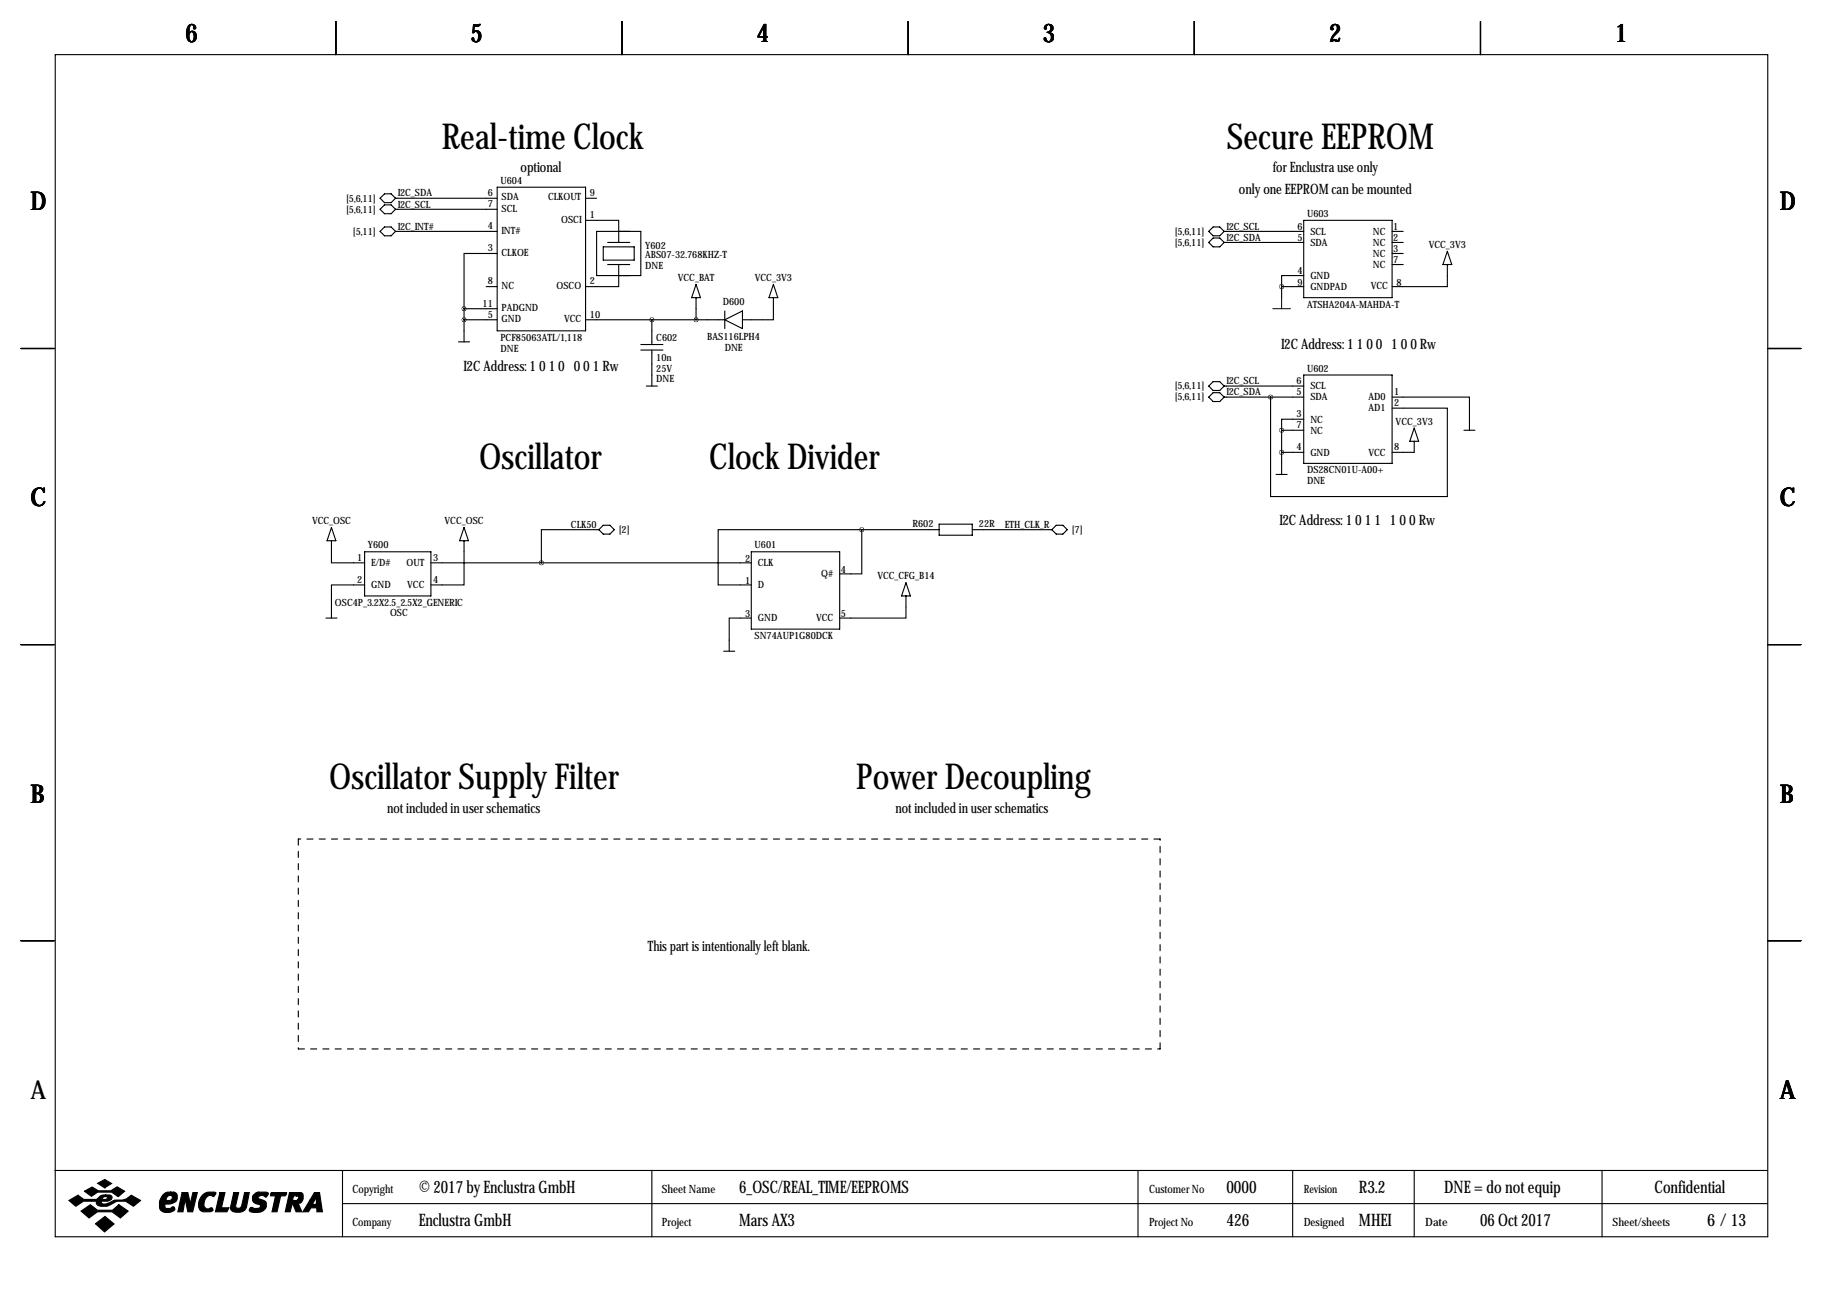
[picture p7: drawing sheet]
<svg xmlns="http://www.w3.org/2000/svg" width="419mm" height="297mm" viewBox="0 0 419 297" stroke-linecap="round" stroke-linejoin="round" font-family="sans-serif">
<g fill="none" stroke="#000" stroke-width=".25">
<path d="M12.7 12.6h393.7v271.7h-393.7zM77.2 4.9v7.7M143 4.9v7.7M208.8 4.9v7.7M274.6 4.9v7.7M340.4 4.9v7.7M87.4 53.2l1-1h1.5l1 1-1 1h-1.5zM87.4 45.6l1-1h1.5l1 1-1 1h-1.5zM87.4 48.1l1-1h1.5l1 1-1 1h-1.5zM90.9 53.2h23.4M90.9 45.6h23.4M90.9 48.1h23.4"/>
<path d="M114.3 58.3h-7.6v12.7M114.3 43h20.3v33.1h-20.3zM134.6 50.7h7.6v5M134.6 45.6h2.6M137.2 53.2h10.1v10.2h-10.1zM138.7 56.8h7.1v3h-7.1zM139.7 55.7h5.1M277.9 55.7l1-1h1.5l1 1-1 1.1h-1.5zM277.9 53.2l1-1h1.5l1 1-1 1h-1.5zM281.4 53.2h18.3M281.4 55.7h18.3M299.7 50.7h20.3v17.7h-20.3z"/>
<path d="M320 53.2h2.6M320 55.7h2.6M320 58.3h2.6M332.7 57.8l1.1 3h-2.1zM105.4 78.6h2.5M106.7 71h7.6M106.7 73.5h7.6M106.7 71v7.6M111.8 65.9h2.5M134.6 73.5h32M139.7 60.8h5.1M142.2 60.8v5.1h-7.6"/>
<path d="M147.3 79.2h5.1M149.9 73.5v5.7M160 65.4l1 3h-2zM160 68.4v5.1M166.6 71.5v4.1M166.6 73.5l4.1-2v4.1zM177.8 68.4v5.1h-7.1M177.8 65.4l1 3h-2zM294.6 65.9h5.1M294.6 65.9v2.5M299.7 63.4h-5.1v2.5M320 60.8h2.6"/>
<path d="M332.7 60.8v5.1h-12.7M4.8 80.1h7.6M147.3 80.5h5.1M148.6 88.8h2.5M149.9 80.5v8.3M277.9 91.3l1-1h1.5l1 1-1 1h-1.5zM277.9 88.8l1-1.1h1.5l1 1.1-1 1h-1.5zM281.4 88.8h18.3M281.4 91.3h18.3M292.1 91.3v22.9h40.6v-20.4h-12.7M294.6 98.9h5.1M294.6 98.9v10.2"/>
<path d="M299.7 96.4h-5.1v2.5M299.7 86.2h20.3v20.3h-20.3zM320 91.3h17.8v7.6M325.1 98.4l1 3.1h-2zM336.5 98.9h2.6M406.4 80.1h7.6M293.4 109.1h2.5M294.6 104h5.1M325.1 101.5v2.5h-5.1M76.2 124.3v5.1h7.6M76.2 121.3l1 3h-2zM83.8 134.5h-7.6v7.6"/>
<path d="M83.8 126.9h15.3v10.1h-15.3zM99.1 129.4h73.6M106.7 124.3v10.2h-7.6M106.7 121.3l1 3h-2zM137.7 121.8h-13.2v7.6M138.7 120.8h1.5l1 1-1 1h-1.5l-1-1zM172.7 126.9h20.3v17.7h-20.3zM198.1 121.8h-33v12.7h7.6M198.1 121.8v10.1h-5.1M198.1 121.8h17.8M208.3 137v5.1h-15.3M208.3 134l1 3h-2z"/>
<path d="M215.9 120.5h7.6v2.5h-7.6zM223.5 121.8h18.3M241.8 121.8l1-1h1.5l1.1 1-1.1 1h-1.5zM4.8 148.2h7.6M74.9 142.1h2.6M166.4 149.7h2.5M172.7 142.1h-5.1v7.6M406.4 148.2h7.6M4.8 216.3h7.6M406.4 216.3h7.6M12.6 269.1h393.7M78.7 269.1v15.2"/>
<path d="M78.7 276.7h327.6M149.9 269.1v15.2M261.6 269.1v15.2M297.2 269.1v15.2M325.1 269.1v15.2M368.3 269.1v15.2"/>
</g>
<g fill="#000" stroke="#000" stroke-width=".25">
<path d="M15.8 276l2.1-1.2 1.4 1h2.8l.3-.2a1.77 1.77 0 0 1 1.9-.9v.4l-.6 .2-.2 .5h.9l.3-.6-.4-.1v-.4h.9a.59 .59 0 0 1 .6 .7l-.2 .4-.8 .4h-1.4l-.1 .1 .1 .4a3.2 3.2 0 0 0 2.7-.7l.3-.1a4 4 0 0 0 3.8-1.1l2.1 1.2-1.6 1.3a4 4 0 0 0-5.5-.2 2.66 2.66 0 0 1-2.9-.2l-.1-.7h-3l-1.8 1.1zM19.4 273.9l1.8-1 1.4 .9h2.9l1.4-.9 1.8 1-1.5 1.2-1.5-1h-3.2l-1.5 .9zM22.5 272l1.6-.8 1.6 .9-1.6 1zM18.6 278.4l2.2-1.4 1.6 1.2h3.5l1.4-1.2 2.2 1.4-1.8 1.6-1.9-1.4h-3.4l-1.9 1.4zM37.4 274.7a1.75 1.75 0 0 1 1.8-.6v.7a.82 .82 0 0 0-.8 1.2h.6a.6 .6 0 0 0 .6-.5 .6 .6 0 0 0-.4-.7v-.7h.8l.5 .3a1.61 1.61 0 0 1 0 1.7 1.61 1.61 0 0 1-1.5 .7h-1v.9l.2 .1h.9l.7-.4 .4 .4a1.06 1.06 0 0 1-1.3 1 1.82 1.82 0 0 1-2.2-1.1 3.5 3.5 0 0 1 .7-3zM41.9 274.2h1.3l.5 2.6 .6-2.6h1.1l-1.1 4.4h-1.1l-.6-2.9-.5 2.9h-1.2zM46.7 274.6a2.78 2.78 0 0 1 2.9-.4l-.4 .9a1.32 1.32 0 0 0-2.1 .8l-.2 .8a.98 .98 0 0 0 1.1 1.2 .55 .55 0 0 1 .6-.2 .55 .55 0 0 1 .4 .6l-.7 .3-1.8-.1a1.79 1.79 0 0 1-.8-2.3zM50.5 274.2h1.2l-.8 3.5h1.7l-.4 .9h-2.7zM53.7 274.2h1.2l-.7 3.1a.73 .73 0 0 0 .7 .5 .73 .73 0 0 0 .7-.6l.6-3h1.1l-.7 3.4a2.28 2.28 0 0 1-3.6 .4v-.4zM58.3 274.7l.8-.6h2.1l.5 .2v.2l-.6 .7a.96 .96 0 0 0-1-.4 .96 .96 0 0 0-.8 .6l1.7 .8a1.71 1.71 0 0 1-.1 1.8 1.71 1.71 0 0 1-1.7 .8l-1.4-.2a.51 .51 0 0 1-.4-.7 .51 .51 0 0 1 .8-.2l1 .1a.52 .52 0 0 0 .6-.2 .52 .52 0 0 0-.2-.7 1.39 1.39 0 0 1-1.4-.6 1.39 1.39 0 0 1 .1-1.6zM62.2 274.4l.2-.2h3.5l-.1 .4-.3 .3h-1l-.8 3.7h-1.2l.8-3.7h-1.1zM66.5 274.2h1.7v.7h-.7l-.2 1.1h.9l.3-.3a.44 .44 0 0 0 .1-.5 .44 .44 0 0 0-.4-.3v-.7h1l.3 .2 .2 .3v.9a1.03 1.03 0 0 1-1.2 1l.9 2h-1.3l-.8-1.8h-.1l-.5 1.8h-1.1z"/>
<path d="M72.3 274.2h1.2l.6 4.4h-1.3v-.9h-1.3l-.6 .9h-1.3l1.7-2.7h1l-.4 .8 .2 .2h.4l.2-.2v-1.5l-.4 .7h-1zM21.9 281.3l2.2-1.6 2.1 1.7-2.2 1.8z"/>
</g>
<path d="M68.6 192.9v48.3M266.7 192.9h-198.1M68.6 241.2h198.1M266.7 241.2v-48.3" fill="none" stroke="#000" stroke-width=".25" stroke-dasharray="1.4 1.4"/>
<path d="M292.6 71h4.1M294.6 68.4v2.6" fill="none" stroke="#000" stroke-width=".23"/>
<path d="M294.6 104a.05 .05 0 0 0 .1 0 .05 .05 0 0 0-.1 0zM294.6 98.9a.05 .05 0 0 0 .1 0 .05 .05 0 0 0-.1 0zM198.1 121.8a.05 .05 0 0 0 .1 0 .05 .05 0 0 0-.1 0zM294.6 65.9a.05 .05 0 0 0 .1 0 .05 .05 0 0 0-.1 0zM149.8 73.5a.05 .05 0 0 0 .1 0 .05 .05 0 0 0-.1 0zM106.6 71a.05 .05 0 0 0 .1 0 .05 .05 0 0 0-.1 0zM106.6 73.5a.05 .05 0 0 0 .1 0 .05 .05 0 0 0-.1 0zM160 73.5a.05 .05 0 0 0 .1 0 .05 .05 0 0 0-.1 0zM124.4 129.4a.05 .05 0 0 0 .1 0 .05 .05 0 0 0-.1 0z" fill="#000" stroke="#000" stroke-width="1"/>
<g font-size="8.2">
<text x="101.5" y="34.1">Real-time Clock</text>
<text x="282" y="34.1">Secure EEPROM</text>
<text x="110.1" y="107.8">Oscillator</text>
<text x="163.1" y="107.8">Clock Divider</text>
<text x="75.7" y="181.5">Oscillator Supply Filter</text>
<text x="196.8" y="181.5">Power Decoupling</text>
</g>
<g font-size="5.9">
<text x="42.7" y="9.8">6</text>
<text x="108.2" y="9.8">5</text>
<text x="174" y="9.8">4</text>
<text x="239.8" y="9.8">3</text>
<text x="305.6" y="9.8">2</text>
<text x="371.3" y="9.8">1</text>
<text x="7" y="48.4">D</text>
<text x="409.2" y="48.4">D</text>
<text x="7" y="116.4">C</text>
<text x="409.2" y="116.4">C</text>
<text x="7" y="184.5">B</text>
<text x="409.2" y="184.5">B</text>
<text x="7" y="252.6">A</text>
<text x="409.2" y="252.6">A</text>
</g>
<g font-size="4">
<text x="96.3" y="274.2">© 2017 by Enclustra GmbH</text>
<text x="169.9" y="274.2">6_OSC/REAL_TIME/EEPROMS</text>
<text x="281.9" y="274.2">0000</text>
<text x="312.4" y="274.2">R3.2</text>
<text x="332" y="274.2">DNE = do not equip</text>
<text x="380.4" y="274.2">Confidential</text>
<text x="96.3" y="281.8">Enclustra GmbH</text>
<text x="169.9" y="281.8">Mars AX3</text>
<text x="281.9" y="281.8">426</text>
<text x="312.4" y="281.8">MHEI</text>
<text x="340.3" y="281.8">06 Oct 2017</text>
<text x="392.5" y="281.8">6 / 13</text>
</g>
<g font-size="3.3">
<text x="119.7" y="39.5">optional</text>
<text x="292.6" y="39.5">for Enclustra use only</text>
<text x="284.8" y="44.6">only one EEPROM can be mounted</text>
<text x="294.5" y="80.1">I2C Address: 1 1 0 0 1 0 0 Rw</text>
<text x="106.6" y="85.2">I2C Address: 1 0 1 0 0 0 1 Rw</text>
<text x="294.1" y="120.8">I2C Address: 1 0 1 1 1 0 0 Rw</text>
<text x="89" y="186.8">not included in user schematics</text>
<text x="205.8" y="186.8">not included in user schematics</text>
<text x="148.9" y="218.6">This part is intentionally left blank.</text>
</g>
<g font-size="2.6">
<text x="81" y="274.2">Copyright</text>
<text x="152.1" y="274.2">Sheet Name</text>
<text x="264.2" y="274.2">Customer No</text>
<text x="299.7" y="274.2">Revision</text>
<text x="81" y="281.8">Company</text>
<text x="152.1" y="281.8">Project</text>
<text x="264.2" y="281.8">Project No</text>
<text x="299.7" y="281.8">Designed</text>
<text x="327.7" y="281.8">Date</text>
<text x="370.7" y="281.8">Sheet/sheets</text>
</g>
<g font-size="2.3">
<text x="79.6" y="46.3">[5,6,11]</text>
<text x="91.4" y="45.2">I2C_SDA</text>
<text x="91.4" y="47.7">I2C_SCL</text>
<text x="112.1" y="45.1">6</text>
<text x="112.1" y="47.6">7</text>
<text x="115.1" y="42.3">U604</text>
<text x="115.3" y="46.1">SDA</text>
<text x="126" y="46.1">CLKOUT</text>
<text x="135.6" y="45.1">9</text>
<text x="79.6" y="48.9">[5,6,11]</text>
<text x="81.1" y="54">[5,11]</text>
<text x="91.4" y="52.8">I2C_INT#</text>
<text x="112.1" y="52.7">4</text>
<text x="115.3" y="48.6">SCL</text>
<text x="115.3" y="53.7">INT#</text>
<text x="129" y="51.2">OSCI</text>
<text x="135.6" y="50.2">1</text>
<text x="270.1" y="54">[5,6,11]</text>
<text x="281.9" y="52.8">I2C_SCL</text>
<text x="298.3" y="52.9">6</text>
<text x="300.5" y="49.9">U603</text>
<text x="301.2" y="54">SCL</text>
<text x="315.6" y="54">NC</text>
<text x="320.3" y="52.9">1</text>
<text x="112.1" y="57.8">3</text>
<text x="115.3" y="58.8">CLKOE</text>
<text x="148.3" y="57.3">Y602</text>
<text x="148.3" y="59.3">ABS07-32.768KHZ-T</text>
<text x="270.1" y="56.5">[5,6,11]</text>
<text x="281.9" y="55.3">I2C_SDA</text>
<text x="298.3" y="55.5">5</text>
<text x="301.2" y="56.5">SDA</text>
<text x="315.6" y="56.5">NC</text>
<text x="315.6" y="59">NC</text>
<text x="320.3" y="55.5">2</text>
<text x="320.3" y="58">3</text>
<text x="328.5" y="57">VCC_3V3</text>
<text x="112.1" y="65.4">8</text>
<text x="135.6" y="65.4">2</text>
<text x="148.3" y="61.8">DNE</text>
<text x="155.8" y="64.6">VCC_BAT</text>
<text x="173.5" y="64.6">VCC_3V3</text>
<text x="298.3" y="63.1">4</text>
<text x="298.3" y="65.6">9</text>
<text x="301.2" y="64.1">GND</text>
<text x="315.6" y="61.6">NC</text>
<text x="320.3" y="60.6">7</text>
<text x="321.1" y="65.6">8</text>
<text x="110.9" y="70.5">11</text>
<text x="115.3" y="66.4">NC</text>
<text x="115.3" y="71.5">PADGND</text>
<text x="128" y="66.4">OSCO</text>
<text x="166.2" y="70.2">D600</text>
<text x="300.5" y="70.7">ATSHA204A-MAHDA-T</text>
<text x="301.2" y="66.7">GNDPAD</text>
<text x="315.1" y="66.4">VCC</text>
<text x="112.1" y="73">5</text>
<text x="115.3" y="74">GND</text>
<text x="129.7" y="74">VCC</text>
<text x="135.6" y="73">10</text>
<text x="115.1" y="78.4">PCF85063ATL/1,118</text>
<text x="115.1" y="80.9">DNE</text>
<text x="150.9" y="78.3">C602</text>
<text x="150.9" y="82.9">10n</text>
<text x="162.6" y="78.1">BAS116LPH4</text>
<text x="166.6" y="80.6">DNE</text>
<text x="150.9" y="87.8">DNE</text>
<text x="150.9" y="85.5">25V</text>
<text x="270.1" y="89.5">[5,6,11]</text>
<text x="281.9" y="88.4">I2C_SCL</text>
<text x="298" y="88.3">6</text>
<text x="300.5" y="85.5">U602</text>
<text x="301.2" y="89.5">SCL</text>
<text x="270.1" y="92.1">[5,6,11]</text>
<text x="281.9" y="90.9">I2C_SDA</text>
<text x="298" y="90.8">5</text>
<text x="298" y="95.9">3</text>
<text x="301.2" y="92.1">SDA</text>
<text x="314.6" y="92.1">AD0</text>
<text x="314.6" y="94.6">AD1</text>
<text x="320.5" y="90.8">1</text>
<text x="320.5" y="93.3">2</text>
<text x="298" y="98.4">7</text>
<text x="301.2" y="97.1">NC</text>
<text x="301.2" y="99.7">NC</text>
<text x="320.9" y="97.6">VCC_3V3</text>
<text x="298" y="103.5">4</text>
<text x="301.2" y="104.8">GND</text>
<text x="314.6" y="104.8">VCC</text>
<text x="320.5" y="103.5">8</text>
<text x="300.5" y="108.8">DS28CN01U-A00+</text>
<text x="300.5" y="111.4">DNE</text>
<text x="71.7" y="120.5">VCC_OSC</text>
<text x="102.2" y="120.5">VCC_OSC</text>
<text x="131.3" y="121.4">CLK50</text>
<text x="142.2" y="122.5">[2]</text>
<text x="209.8" y="121.3">R602</text>
<text x="225" y="121.3">22R</text>
<text x="231" y="121.4">ETH_CLK_R</text>
<text x="246.4" y="122.5">[7]</text>
<text x="82.1" y="128.9">1</text>
<text x="84.6" y="126.1">Y600</text>
<text x="85.3" y="130.2">E/D#</text>
<text x="93.5" y="130.2">OUT</text>
<text x="99.6" y="128.9">3</text>
<text x="171.3" y="129.1">2</text>
<text x="173.5" y="126.1">U601</text>
<text x="174.2" y="130.2">CLK</text>
<text x="193.3" y="131.7">4</text>
<text x="82.1" y="134">2</text>
<text x="85.3" y="135.2">GND</text>
<text x="93.6" y="135.2">VCC</text>
<text x="99.6" y="134">4</text>
<text x="171.3" y="134.2">1</text>
<text x="174.2" y="135.2">D</text>
<text x="188.8" y="132.7">Q#</text>
<text x="201.7" y="133.2">VCC_CFG_B14</text>
<text x="77" y="139.3">OSC4P_3.2X2.5_2.5X2_GENERIC</text>
<text x="89.7" y="141.6">OSC</text>
<text x="171.3" y="141.8">3</text>
<text x="174.2" y="142.9">GND</text>
<text x="187.6" y="142.9">VCC</text>
<text x="193.3" y="141.8">5</text>
<text x="173.5" y="146.9">SN74AUP1G80DCK</text>
</g>
</svg>
